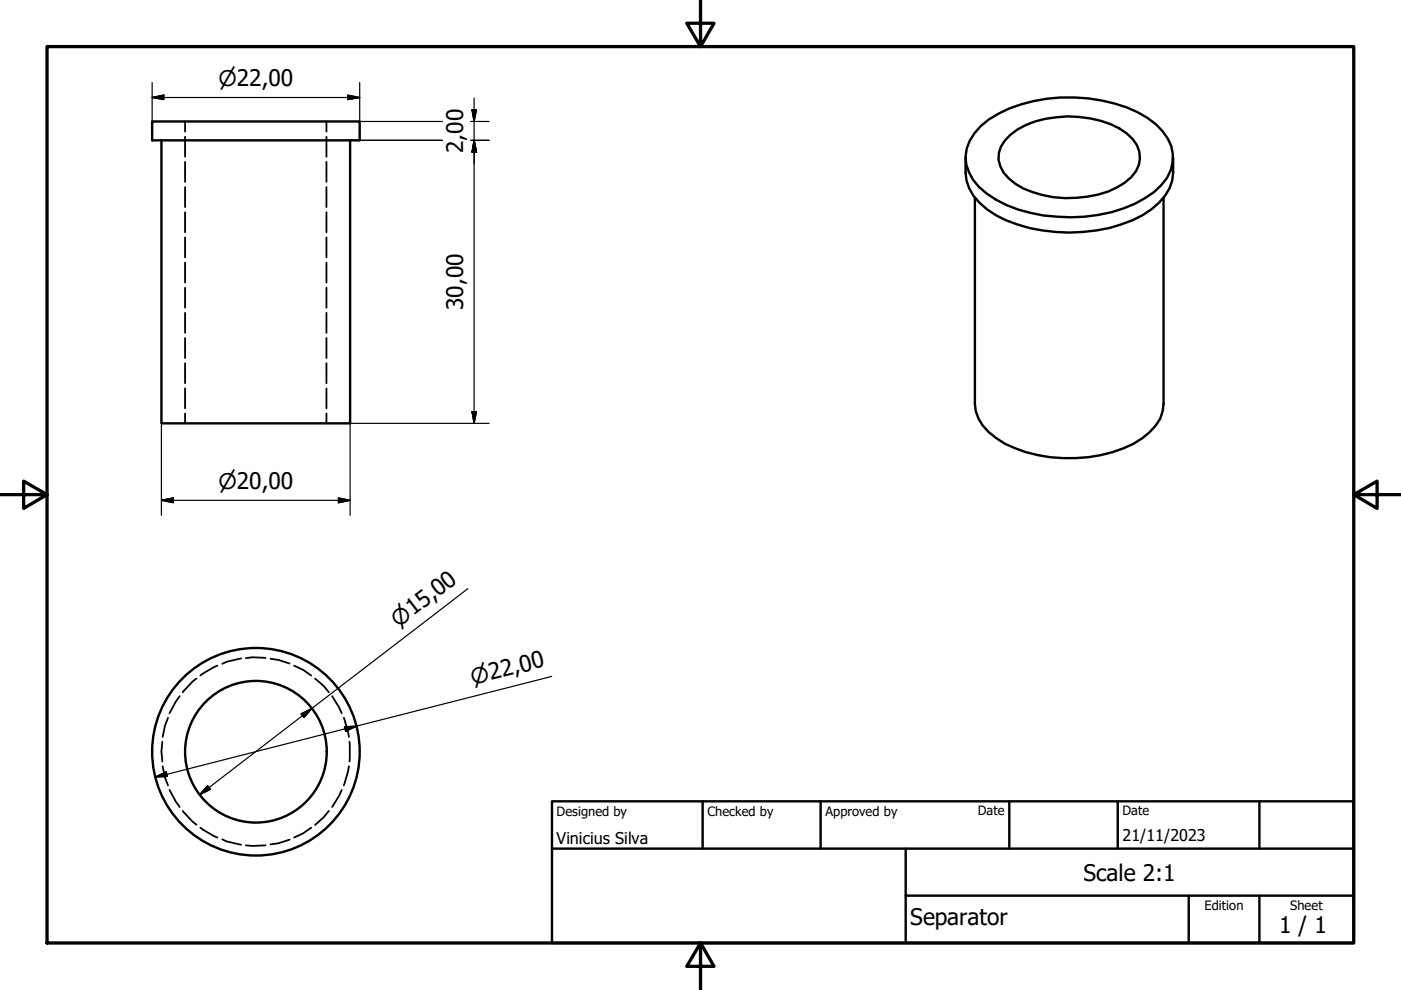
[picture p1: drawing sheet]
<svg xmlns="http://www.w3.org/2000/svg" width="297mm" height="210mm" viewBox="0 0 297 210" stroke-linecap="round" stroke-linejoin="round" font-family="sans-serif">
<!-- layer: Visible (ISO) -->
<g fill="none" stroke="#000" stroke-width=".51">
<path d="M32.3 25.8h44v4h-44zM34.2 29.8v60h40v-60M204.7 33.4v3.2a9.8 9.8 0 0 0 4.5 7.8 29.9 29.9 0 0 0 17.5 4.9 30.2 30.2 0 0 0 17.5-4.9 10.4 10.4 0 0 0 4.5-7.8v-3.2M208 26.7a25.8 25.8 0 0 1 14-5.8 35 35 0 0 1 19.2 2.9 13.8 13.8 0 0 1 7.1 7.2 8.4 8.4 0 0 1-2.1 8.3 23.5 23.5 0 0 1-13.3 6.3 33.6 33.6 0 0 1-21.8-3.3 12.2 12.2 0 0 1-6.2-7.5 8.7 8.7 0 0 1 3.1-8.1zM214.2 28.6a16.8 16.8 0 0 1 9.8-3.7 23.1 23.1 0 0 1 13.3 2.3 7.6 7.6 0 0 1 4.4 6.3 6.5 6.5 0 0 1-3.2 5.2 21.8 21.8 0 0 1-15.1 3.1 18.5 18.5 0 0 1-9.5-4 5.5 5.5 0 0 1-.9-8zM206.7 41.9v43.7a8.9 8.9 0 0 0 4.5 7.3 26.4 26.4 0 0 0 14.2 4.2 28.5 28.5 0 0 0 16.9-4.2 10.1 10.1 0 0 0 4.2-5.7l.2-1.6v-43.7"/>
<circle cx="54.3" cy="159.4" r="15"/>
<circle cx="54.3" cy="159.4" r="22"/>
</g>
<!-- layer: Hidden (ISO) -->
<g fill="none" stroke="#000" stroke-width=".38">
<path d="M39.2 25.8v2.1M39.2 29v4.2M39.2 34.3v4.3M39.2 39.7v4.2M69.2 25.8v2.1M69.2 29v4.2M69.2 34.3v4.3M69.2 39.7v4.2M39.2 45v4.2M39.2 50.3v4.3M39.2 55.7v4.2M69.2 45v4.2"/>
<path d="M69.2 50.3v4.3M69.2 55.7v4.2M39.2 61v4.2M39.2 66.3v4.3M39.2 71.7v4.2M39.2 77v4.3M69.2 61v4.2M69.2 66.3v4.3M69.2 71.7v4.2M69.2 77v4.3M39.2 82.3v4.3M39.2 87.7v2.1"/>
<path d="M69.2 82.3v4.3M69.2 87.7v2.1M51.1 139.6l-3 .7-1 .5M56.3 139.5l-2.8-.1-1.4 .1M57.3 139.7l1.8 .2 2.3 .8M34.4 157.3l-.2 2.1 .2 2.1M35.6 152.2l-.6 1.6-.5 2.4M38.1 147.6l-.8 1.2-1.4 2.4M41.7 143.9l-.9 .6-2.1 2.3M46.1 141.1l-3.6 2.1M62.4 141.1l1.9 .9 1.7 1.2M66.8 143.9l1.8 1.6 1.1 1.3"/>
<path d="M70.4 147.6l1.5 2.4 .6 1.2M72.9 152.2l1.1 4M74.1 157.3v4.2M34.5 162.5l.5 2.4 .6 1.6M35.9 167.5l1.4 2.5 .8 1.1M38.7 171.9l2.1 2.3 .9 .7M42.5 175.5l3.6 2.1M47.1 178l1 .4 3 .7M52.1 179.2l1.4 .2 2.8-.2M61.4 178l-2.3 .8-1.8 .2M66 175.5l-1.7 1.2-1.9 .9M69.7 171.9l-1.1 1.4-1.8 1.6"/>
<path d="M72.5 167.5l-.6 1.3-1.5 2.3M74 162.5l-1.1 4"/>
</g>
<!-- layer: Border (ISO) -->
<path d="M148.5 -.1v10l-2.9-5h5.8l-2.9 5M10 9.9h277v190h-277zM0 104.9h10l-5-2.9v5.8l5-2.9M287 104.9l5 2.9v-5.8l-5 2.9h10M148.5 199.9l2.9 5h-5.8l2.9-5v10" fill="none" stroke="#000" stroke-width=".7"/>
<!-- layer: Title (ISO) -->
<path d="M117 169.9h170v30h-170zM117 179.9h170M149 169.9v10M174 169.9v10M192 179.9v20M214 169.9v10M237 169.9v10M267 169.9v10M192 189.9h95M252 189.9v10M267 189.9v10" fill="none" stroke="#000" stroke-width=".51"/>
<!-- layer: Dimension (ISO) -->
<g fill="none" stroke="#000" stroke-width=".25">
<path d="M32.3 17.5v8.3M76.3 17.5v8.3h17.5M32.3 20.7l2.4-.5v.9zM32.3 20.7h44M73.7 20.2l2.6 .5-2.6 .4zM74.2 29.8h19.6M99.8 29.8h3.9M99.8 25.8h3.9M100.1 23.3h.9l-.5 2.5zM100.5 29.8l.5 2.5h-.9zM100.5 20.8v69M34.2 89.8v19.5"/>
<path d="M100.1 87.3h.9l-.5 2.5zM103.7 89.8h-29.5v19.5M34.2 106.1l2.6-.5v1zM34.2 106.1h40M71.8 105.6l2.4 .5-2.4 .5zM99.2 124.8l-56.8 43.7M63.8 151.4l2.3-1.2-1.6 1.9zM73 154.1l2.6-.1-2.3 1zM117 143.4l-84.1 21.4M32.9 164.8l2.3-1.1 .3 .9zM44 166.6l.6 .8-2.2 1.1z"/>
</g>
<g fill="#000" stroke="#000" stroke-width=".25">
<path d="M32.3 20.7l2.4-.5zM32.3 20.7l2.4-.5v.9zM73.7 21.1l2.6-.4zM73.7 20.2l2.6 .5-2.6 .4zM100.1 23.3l.4 2.5zM100.1 23.3h.9l-.5 2.5zM100.5 29.8l.5 2.5zM100.5 29.8l.5 2.5h-.9zM100.1 87.3l.4 2.5zM100.1 87.3h.9l-.5 2.5zM34.2 106.1l2.6-.5zM34.2 106.1l2.6-.5v1z"/>
<path d="M71.8 106.6l2.4-.5zM71.8 105.6l2.4 .5-2.4 .5zM66.1 150.2l-1.6 1.9zM63.8 151.4l2.3-1.2-1.6 1.9zM73.3 155l2.3-1zM73 154.1l2.6-.1-2.3 1zM32.9 164.8l2.3-1.1zM32.9 164.8l2.3-1.1 .3 .9zM44 166.6l-1.6 1.9zM44 166.6l.6 .8-2.2 1.1z"/>
</g>
<g font-size="4.8">
<text x="98.2" y="32.4" transform="rotate(-90 98.2 32.4)">2,00</text>
<text x="98.2" y="65.8" transform="rotate(-90 98.2 65.8)">30,00</text>
<text x="229.7" y="186.7">Scale 2:1</text>
<text x="193" y="196.2">Separator</text>
<text x="271.2" y="197.8">1 / 1</text>
</g>
<g font-size="4.6">
<text x="46.3" y="18.3">⌀22,00</text>
<text x="46.3" y="103.7">⌀20,00</text>
<text x="84.5" y="133.1" transform="rotate(-38 84.5 133.1)">⌀15,00</text>
<text x="100.3" y="145.2" transform="rotate(-14 100.3 145.2)">⌀22,00</text>
</g>
<g font-size="3.4">
<text x="118" y="178.9">Vinicius Silva</text>
<text x="238" y="178.3">21/11/2023</text>
</g>
<g font-size="2.7">
<text x="118" y="173">Designed by</text>
<text x="150" y="173">Checked by</text>
<text x="175" y="173">Approved by</text>
<text x="207.3" y="172.9">Date</text>
<text x="238" y="172.9">Date</text>
<text x="255.4" y="193">Edition</text>
<text x="273.6" y="193">Sheet</text>
</g>
</svg>
